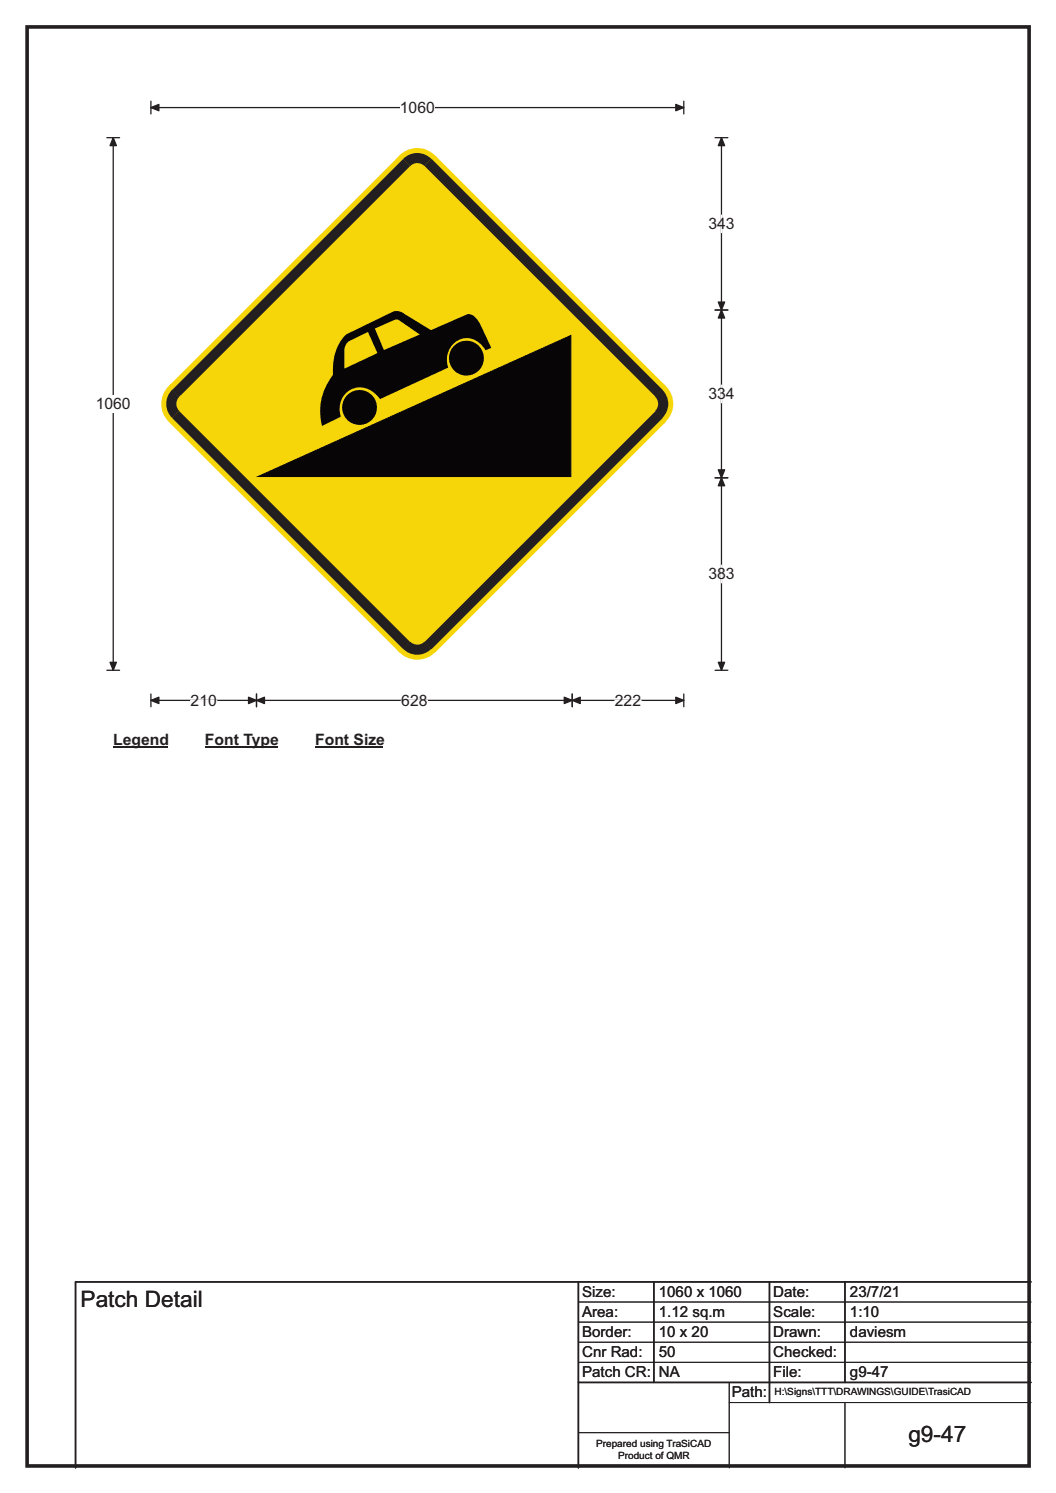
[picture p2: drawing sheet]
<svg xmlns="http://www.w3.org/2000/svg" width="210mm" height="297mm" viewBox="0 0 210 297" stroke-linecap="round" stroke-linejoin="round" font-family="sans-serif">
<path d="M5.4 5.4h199.2v286.3h-199.2z" fill="none" stroke="#231f20" stroke-width=".72"/>
<path d="M30 21.4h106M30 20.1v2.6M136 20.1v2.6" fill="none" stroke="#231f20" stroke-width=".25"/>
<g fill="#231f20" stroke="#231f20" stroke-width=".25">
<path d="M30 21.4l1.6-.6v1.2z" fill-rule="evenodd"/>
<path d="M134.4 20.8l1.6 .6-1.6 .6z" fill-rule="evenodd"/>
</g>
<path d="M79.5 19.7h7v3.5h-7z" fill="#fff"/>
<path d="M21.2 27.4h2.6M22.5 27.4v106M21.2 133.4h2.6M30 139.3h106M30 138.1v2.5M51 138.1v2.5M113.8 138.1v2.5M136 138.1v2.5" fill="none" stroke="#231f20" stroke-width=".25"/>
<g fill="#231f20" stroke="#231f20" stroke-width=".25">
<path d="M51 139.3l1.6-.6v1.3z" fill-rule="evenodd"/>
<path d="M112.2 138.7l1.6 .6-1.6 .7z" fill-rule="evenodd"/>
<path d="M30 139.3l1.6-.6v1.3z" fill-rule="evenodd"/>
<path d="M49.4 138.7l1.6 .6-1.6 .7z" fill-rule="evenodd"/>
<path d="M113.8 139.3l1.6-.6v1.3z" fill-rule="evenodd"/>
<path d="M134.4 138.7l1.6 .6-1.6 .7z" fill-rule="evenodd"/>
<path d="M22.5 27.4l.6 1.6h-1.2z" fill-rule="evenodd"/>
<path d="M21.9 131.8h1.2l-.6 1.6z" fill-rule="evenodd"/>
</g>
<path d="M37.9 139.3h5.2M79.8 139.3h5.2M122.3 139.3h5.2" fill="none" stroke="#fff" stroke-width=".25"/>
<path d="M19 78.6h7v3.5h-7z" fill="#fff"/>
<path d="M142.2 27.4h2.5M143.5 27.4v106M142.2 61.7h2.5M142.2 95.1h2.5M142.2 133.4h2.5" fill="none" stroke="#231f20" stroke-width=".25"/>
<g fill="#231f20" stroke="#231f20" stroke-width=".25">
<path d="M143.5 61.7l.6 1.6h-1.3z" fill-rule="evenodd"/>
<path d="M142.8 93.5h1.3l-.6 1.6z" fill-rule="evenodd"/>
<path d="M143.5 27.4l.6 1.6h-1.3z" fill-rule="evenodd"/>
<path d="M142.8 60.1h1.3l-.6 1.6z" fill-rule="evenodd"/>
<path d="M143.5 95.1l.6 1.6h-1.3z" fill-rule="evenodd"/>
<path d="M142.8 131.8h1.3l-.6 1.6z" fill-rule="evenodd"/>
</g>
<path d="M143.5 42.8v3.5M143.5 76.6v3.5M143.5 112.5v3.5" fill="none" stroke="#fff" stroke-width=".25"/>
<path d="M22.5 145.3h10.8v3.5h-10.8z" fill="#fff"/>
<path d="M22.5 148.6h10.8" fill="none" stroke="#231f20" stroke-width=".32"/>
<path d="M40.8 145.3h14.4v3.5h-14.4z" fill="#fff"/>
<path d="M40.8 148.6h14.4" fill="none" stroke="#231f20" stroke-width=".32"/>
<path d="M62.7 145.3h13.4v3.5h-13.4z" fill="#fff"/>
<path d="M62.7 148.6h13.4" fill="none" stroke="#231f20" stroke-width=".32"/>
<g fill="#f7d609">
<path d="M79.5 30.9h7l45.9 45.9v7.1l-45.9 45.9h-7l-46-45.9v-7.1z" fill-rule="evenodd"/>
<circle cx="83" cy="34.4" r="5"/>
<circle cx="37.1" cy="80.4" r="5"/>
<circle cx="83" cy="126.3" r="5"/>
<circle cx="128.9" cy="80.4" r="5"/>
</g>
<g fill="#231f20">
<path d="M84.4 33l1.4-1.4 46 46-1.4 1.4z" fill-rule="evenodd"/>
<path d="M80.2 31.6a3.9 3.9 0 0 1 5.6 0l-2.8 2.8z" fill-rule="evenodd"/>
</g>
<circle cx="83" cy="34.4" r="2" fill="#f7d609"/>
<g fill="#231f20">
<path d="M80.2 31.6l1.4 1.4-46 46-1.4-1.4z" fill-rule="evenodd"/>
<path d="M34.2 77.5l2.9 2.9-2.9 2.8a3.9 3.9 0 0 1 0-5.7z" fill-rule="evenodd"/>
</g>
<circle cx="37.1" cy="80.4" r="2" fill="#f7d609"/>
<g fill="#231f20">
<path d="M34.2 83.2l1.4-1.4 46 46-1.4 1.4z" fill-rule="evenodd"/>
<path d="M83 126.3l2.8 2.8a3.9 3.9 0 0 1-5.6 0z" fill-rule="evenodd"/>
</g>
<circle cx="83" cy="126.3" r="2" fill="#f7d609"/>
<g fill="#231f20">
<path d="M130.4 81.8l1.4 1.4-46 46-1.4-1.4z" fill-rule="evenodd"/>
<path d="M128.9 80.4l2.8-2.9a3.9 3.9 0 0 1 0 5.7z" fill-rule="evenodd"/>
</g>
<circle cx="128.9" cy="80.4" r="1.99" fill="#f7d609"/>
<path d="M51.3 94.8l62.2-28.1v28.1z" fill-rule="evenodd" fill="#070506" stroke="#070506" stroke-width=".2"/>
<path d="M68.8 66.6l9.5-4.7a2.47 2.47 0 0 1 2.2 .6l5.2 3.2 7.3-3.2a2.92 2.92 0 0 1 2.4 1.9l2.3 4.8-1.1 .5a4 4 0 0 0-5.9-1.7 4.5 4.5 0 0 0-1.6 5.1l-13.5 6.3a4.5 4.5 0 0 0-6.2-1.7 4.5 4.5 0 0 0-1.6 5.2l-3.8 1.9a11.6 11.6 0 0 1 2.2-10.2 10.1 10.1 0 0 1 2.6-8zM68 81.1a3.5 3.5 0 0 1 7 0 3.5 3.5 0 0 1-7 0zM89.3 71.3a3.5 3.5 0 0 1 6.9 0 3.5 3.5 0 0 1-6.9 0zM69.1 68.1l-.4 .6-.2 .7v3.9l6.5-3-1.8-4.3zM74.5 65.4l4-1.8h.5l4.5 3-7.2 3z" fill-rule="evenodd" fill="#070506"/>
<path d="M115 255v37M130 255v20M153 255v24M168 255v20M205 255h-190v37M115 275h90" fill="none" stroke="#231f20" stroke-width=".3"/>
<path d="M115 259h90M115 263h90M115 267h90M115 271h90M145 279h60M145 275v17M168 279v13M115 285h30" fill="none" stroke="#231f20" stroke-width=".2"/>
<g font-size="4.5" fill="#231f20">
<text x="16" y="260.1">Patch Detail</text>
<text x="180.6" y="286.9">g9-47</text>
</g>
<g font-size="3.1" fill="#231f20">
<text x="79.5" y="22.5">1060</text>
<text x="140.9" y="45.6">343</text>
<text x="19" y="81.4">1060</text>
<text x="140.9" y="79.4">334</text>
<text x="140.9" y="115.3">383</text>
<text x="37.9" y="140.4">210</text>
<text x="79.8" y="140.4">628</text>
<text x="122.3" y="140.4">222</text>
<text x="22.5" y="148.1">Legend</text>
<text x="40.8" y="148.1">Font Type</text>
<text x="62.7" y="148.1">Font Size</text>
</g>
<g font-size="3" fill="#231f20">
<text x="115.8" y="258">Size:</text>
<text x="131" y="258">1060 x 1060</text>
<text x="153.8" y="258">Date:</text>
<text x="169" y="258">23/7/21</text>
<text x="115.8" y="262">Area:</text>
<text x="131" y="262">1.12 sq.m</text>
<text x="153.8" y="262">Scale:</text>
<text x="169" y="262">1:10</text>
<text x="115.8" y="266">Border:</text>
<text x="115.8" y="270">Cnr Rad:</text>
<text x="131" y="266">10 x 20</text>
<text x="131" y="270">50</text>
<text x="153.8" y="266">Drawn:</text>
<text x="153.8" y="270">Checked:</text>
<text x="169" y="266">daviesm</text>
<text x="115.8" y="274">Patch CR:</text>
<text x="131" y="274">NA</text>
<text x="153.8" y="274">File:</text>
<text x="169" y="274">g9-47</text>
<text x="145.5" y="278">Path:</text>
</g>
<g font-size="2" fill="#231f20">
<text x="154" y="277.6">H:\Signs\TTT\DRAWINGS\GUIDE\TrasiCAD</text>
<text x="118.5" y="287.8">Prepared using TraSiCAD</text>
<text x="122.9" y="290.2">Product of QMR</text>
</g>
</svg>
